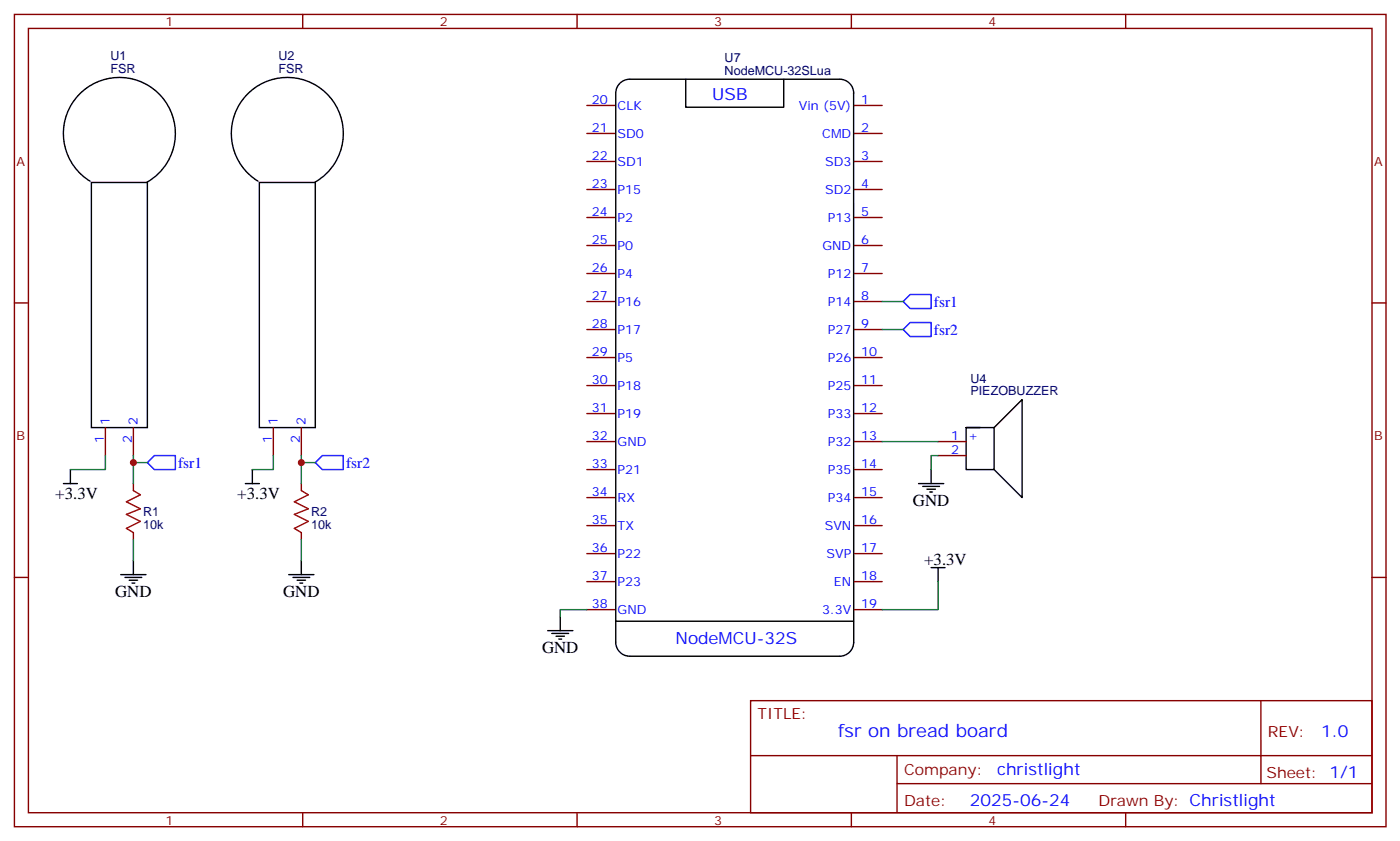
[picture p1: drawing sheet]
<svg xmlns="http://www.w3.org/2000/svg" width="353mm" height="212mm" viewBox="0 0 353 212" stroke-linecap="round" stroke-linejoin="round" font-family="sans-serif">
<g fill="none" stroke="#870000" stroke-width=".35">
<path d="M3.6 3.6h345.8v204.6h-345.8zM7.2 7.2h338.6v197.5h-338.6zM76.3 3.6v3.6M145.5 3.6v3.6M214.6 3.6v3.6M283.7 3.6v3.6M147.9 33.6h7.1M147.9 26.6h7.1M215.3 33.6h7.1M215.3 26.6h7.1M147.9 54.8h7.1M147.9 47.7h7.1"/>
<path d="M147.9 40.7h7.1M215.3 54.8h7.1M215.3 47.7h7.1M215.3 40.7h7.1M3.6 76.3h3.6M147.9 76h7.1M147.9 68.9h7.1M147.9 61.8h7.1M215.3 76h7.1M215.3 68.9h7.1M215.3 61.8h7.1M345.8 76.3h3.6"/>
<path d="M147.9 97.1h7.1M147.9 90.1h7.1M147.9 83h7.1M215.3 97.1h7.1M215.3 90.1h7.1M215.3 83h7.1M26.6 107.7v7.1M33.6 107.7v7.1M68.9 107.7v7.1M76 107.7v7.1M147.9 111.2h7.1M147.9 118.3h7.1"/>
<path d="M147.9 104.2h7.1M215.3 111.2h7.1M215.3 118.3h7.1M215.3 104.2h7.1M236.5 111.2h7M236.5 114.8h7M33.6 121.8v1.8M33.6 134.2v1.7M76 121.8v1.8M76 134.2v1.7M147.9 125.3h7.1M147.9 139.5h7.1"/>
<path d="M147.9 132.4h7.1M215.3 125.3h7.1M215.3 139.5h7.1M215.3 132.4h7.1M3.6 145.5h3.6M147.9 153.6h7.1M147.9 146.5h7.1M215.3 153.6h7.1M215.3 146.5h7.1M345.8 145.5h3.6M189.2 176.5h156.6v28.2h-156.6zM317.8 176.5v20.9"/>
<path d="M189.2 190.3h156.5M226.1 197.4h119.6M226.1 190.3v14.2M76.3 204.7v3.5M145.5 204.7v3.5M214.6 204.7v3.5M283.7 204.7v3.5"/>
</g>
<g fill="none" stroke="#000" stroke-width=".35">
<path d="M172.8 20v7h24.7v-7M155.2 23.5a3.5 3.5 0 0 1 3.5-3.5h52.9a3.5 3.5 0 0 1 3.6 3.5M155.2 23.6v138.2a3.5 3.5 0 0 0 3.5 3.5h52.9a3.5 3.5 0 0 0 3.6-3.5M215.2 23.5v138.4M22.7 45.6a14.1 14.1 0 0 1-3.2-21.3 14.1 14.1 0 0 1 21.5 .4 14.1 14.1 0 0 1-4 21.2M23 46h14.1v61.7h-14.1zM65 45.6a14.1 14.1 0 0 1-3.2-21.3 14.1 14.1 0 0 1 21.6 .4 14.1 14.1 0 0 1-4 21.2M65.4 46h14.1v61.7h-14.1zM17.7 118.3v3.5M63.6 118.3v3.5M234.7 118.3v3.5M243.5 107.7h7.1v10.6h-7.1v-10.6h3.6"/>
<path d="M250.6 107.7l7-7.1v24.7l-7-7M16 121.8h3.5M61.8 121.8h3.6M231.5 121.8h6.4M232.6 122.5h4.2M233.6 123.2h2.2M234.4 123.9h.7M30.4 144.7h6.4M31.5 145.5h4.2M32.6 146.2h2.1M33.3 146.9h.7M33.6 141.2v3.5"/>
<path d="M72.8 144.7h6.3M73.8 145.5h4.3M74.9 146.2h2.1M75.6 146.9h.7M76 141.2v3.5M138 158.9h6.4M139.1 159.6h4.2M141.2 155.3v3.6M155.2 156.5h60M234.7 143h3.5M236.5 143v3.5M140.2 160.3h2.1"/>
<path d="M140.9 161h.7"/>
</g>
<path d="M33.6 123.6l1.8 1-3.5 1.8 3.5 1.8-3.5 1.4 3.5 1.7-3.5 1.8 1.7 1.1M76 123.6l1.7 1-3.5 1.8 3.5 1.8-3.5 1.4 3.5 1.7-3.5 1.8 1.8 1.1" fill="none" stroke="#a10000" stroke-width=".35"/>
<g fill="none" stroke="#008700" stroke-width=".35">
<path d="M222.4 76h5.2M222.4 83h5.2M26.6 114.8v3.5h-8.9M33.6 114.8v7M33.6 116.5h3.5M68.9 114.8v3.5h-5.3M76 114.8v7M76 116.5h3.5M222.4 111.2h14.1M236.5 114.8h-1.8v3.5M33.6 135.9v5.3M76 135.9v5.3"/>
<path d="M147.9 153.6h-6.7v1.7M236.5 146.5v7.1h-14.1"/>
</g>
<path d="M227.6 76l1.8-1.8h5.3v3.5h-5.3zM229.4 81.2h5.3v3.6h-5.3l-1.8-1.8zM37.1 116.5l1.8-1.7h5.3v3.5h-5.3zM79.5 116.5l1.7-1.7h5.3v3.5h-5.3z" fill="none" stroke="#00f" stroke-width=".35"/>
<g fill="#c00">
<circle cx="33.6" cy="116.5" r=".88"/>
<circle cx="76" cy="116.5" r=".88"/>
</g>
<text font-size="4.6" fill="#00f" x="211.3" y="185.5">fsr on bread board</text>
<g font-size="4.2" fill="#00f">
<text x="179.5" y="25.1">USB</text>
<text x="170.3" y="162.3">NodeMCU-32S</text>
<text x="333" y="185.8">1.0</text>
<text x="251.4" y="195.3">christlight</text>
<text x="244.4" y="203.1">2025-06-24</text>
</g>
<g font-size="4.2">
<text x="13.9" y="125.8">+3.3V</text>
<text x="59.8" y="125.8">+3.3V</text>
<text x="230.1" y="127.5">GND</text>
<text x="232.9" y="142.3">+3.3V</text>
<text x="29" y="150.4">GND</text>
<text x="71.4" y="150.4">GND</text>
<text x="136.6" y="164.5">GND</text>
</g>
<g font-size="3.9" fill="#00f">
<text x="235.4" y="77.3">fsr1</text>
<text x="235.4" y="84.3">fsr2</text>
<text x="44.9" y="117.9">fsr1</text>
<text x="87.2" y="117.9">fsr2</text>
</g>
<g font-size="3.9" fill="#800">
<text x="191" y="181.1">TITLE:</text>
<text x="319.6" y="185.8">REV:</text>
<text x="227.9" y="195.3">Company:</text>
<text x="319.2" y="195.9">Sheet: 1/1</text>
<text x="227.9" y="203">Date:</text>
<text x="276.9" y="203">Drawn By: Christlight</text>
</g>
<g font-size="3.2" fill="#800">
<text x="41.7" y="6.6">1</text>
<text x="110.9" y="6.6">2</text>
<text x="180" y="6.6">3</text>
<text x="249.2" y="6.6">4</text>
<text x="4.2" y="41.7">A</text>
<text x="346.4" y="41.7">A</text>
<text x="4.2" y="110.9">B</text>
<text x="346.4" y="110.9">B</text>
<text x="41.7" y="207.7">1</text>
<text x="110.9" y="207.7">2</text>
<text x="180" y="207.7">3</text>
<text x="249.2" y="207.7">4</text>
</g>
<g font-size="3.2" fill="#000080">
<text x="27.8" y="15.1">U1</text>
<text x="70.2" y="15.1">U2</text>
<text x="182.6" y="15.6">U7</text>
<text x="27.8" y="18.5">FSR</text>
<text x="70.2" y="18.5">FSR</text>
<text x="182.6" y="18.9">NodeMCU-32SLua</text>
<text x="244.6" y="99.6">PIEZOBUZZER</text>
<text x="244.6" y="96.4">U4</text>
<text x="36.1" y="129.9">R1</text>
<text x="78.4" y="129.9">R2</text>
<text x="36.1" y="133.2">10k</text>
<text x="78.4" y="133.2">10k</text>
</g>
<g font-size="3.2" fill="#00f">
<text x="149.2" y="26.2">20</text>
<text x="155.7" y="27.6">CLK</text>
<text x="201.4" y="27.6">Vin (5V)</text>
<text x="217.1" y="26.2">1</text>
<text x="149.2" y="33.3">21</text>
<text x="155.7" y="34.7">SD0</text>
<text x="207.3" y="34.7">CMD</text>
<text x="217.1" y="33.3">2</text>
<text x="149.2" y="40.3">22</text>
<text x="155.7" y="41.7">SD1</text>
<text x="208" y="41.7">SD3</text>
<text x="217.1" y="40.3">3</text>
<text x="149.2" y="47.4">23</text>
<text x="217.1" y="47.4">4</text>
<text x="155.7" y="48.8">P15</text>
<text x="208" y="48.8">SD2</text>
<text x="149.2" y="54.4">24</text>
<text x="155.7" y="55.8">P2</text>
<text x="208.6" y="55.8">P13</text>
<text x="217.1" y="54.4">5</text>
<text x="149.2" y="61.5">25</text>
<text x="155.7" y="62.9">P0</text>
<text x="207.3" y="62.9">GND</text>
<text x="217.1" y="61.5">6</text>
<text x="149.2" y="68.5">26</text>
<text x="155.7" y="70">P4</text>
<text x="208.6" y="70">P12</text>
<text x="217.1" y="68.5">7</text>
<text x="149.2" y="75.6">27</text>
<text x="155.7" y="77">P16</text>
<text x="208.6" y="77">P14</text>
<text x="217.1" y="75.6">8</text>
<text x="149.2" y="82.7">28</text>
<text x="217.1" y="82.7">9</text>
<text x="149.2" y="89.7">29</text>
<text x="155.7" y="84.1">P17</text>
<text x="208.6" y="84.1">P27</text>
<text x="217.1" y="89.7">10</text>
<text x="155.7" y="91.1">P5</text>
<text x="208.6" y="91.1">P26</text>
<text x="149.2" y="96.8">30</text>
<text x="155.7" y="98.2">P18</text>
<text x="208.6" y="98.2">P25</text>
<text x="217.1" y="96.8">11</text>
<text x="27.6" y="107" transform="rotate(-90 27.6 107)">1</text>
<text x="34.7" y="107" transform="rotate(-90 34.7 107)">2</text>
<text x="70" y="107" transform="rotate(-90 70 107)">1</text>
<text x="77" y="107" transform="rotate(-90 77 107)">2</text>
<text x="149.2" y="103.8">31</text>
<text x="155.7" y="105.2">P19</text>
<text x="208.6" y="105.2">P33</text>
<text x="217.1" y="103.8">12</text>
<text x="26.2" y="111.5" transform="rotate(-90 26.2 111.5)">1</text>
<text x="33.3" y="111.5" transform="rotate(-90 33.3 111.5)">2</text>
<text x="68.5" y="111.5" transform="rotate(-90 68.5 111.5)">1</text>
<text x="75.6" y="111.5" transform="rotate(-90 75.6 111.5)">2</text>
<text x="149.2" y="110.9">32</text>
<text x="155.7" y="112.3">GND</text>
<text x="208.6" y="112.3">P32</text>
<text x="217.1" y="110.9">13</text>
<text x="239.7" y="110.9">1</text>
<text x="244.1" y="110.9">+</text>
<text x="149.2" y="117.9">33</text>
<text x="155.7" y="119.3">P21</text>
<text x="208.6" y="119.3">P35</text>
<text x="217.1" y="117.9">14</text>
<text x="239.7" y="114.4">2</text>
<text x="149.2" y="125">34</text>
<text x="217.1" y="125">15</text>
<text x="155.7" y="126.4">RX</text>
<text x="208.6" y="126.4">P34</text>
<text x="149.2" y="132">35</text>
<text x="155.7" y="133.5">TX</text>
<text x="207.9" y="133.5">SVN</text>
<text x="217.1" y="132">16</text>
<text x="149.2" y="139.1">36</text>
<text x="155.7" y="140.5">P22</text>
<text x="208.3" y="140.5">SVP</text>
<text x="217.1" y="139.1">17</text>
<text x="149.2" y="146.2">37</text>
<text x="155.7" y="147.6">P23</text>
<text x="210.2" y="147.6">EN</text>
<text x="217.1" y="146.2">18</text>
<text x="149.2" y="153.2">38</text>
<text x="155.7" y="154.6">GND</text>
<text x="207.2" y="154.6">3.3V</text>
<text x="217.1" y="153.2">19</text>
</g>
</svg>
